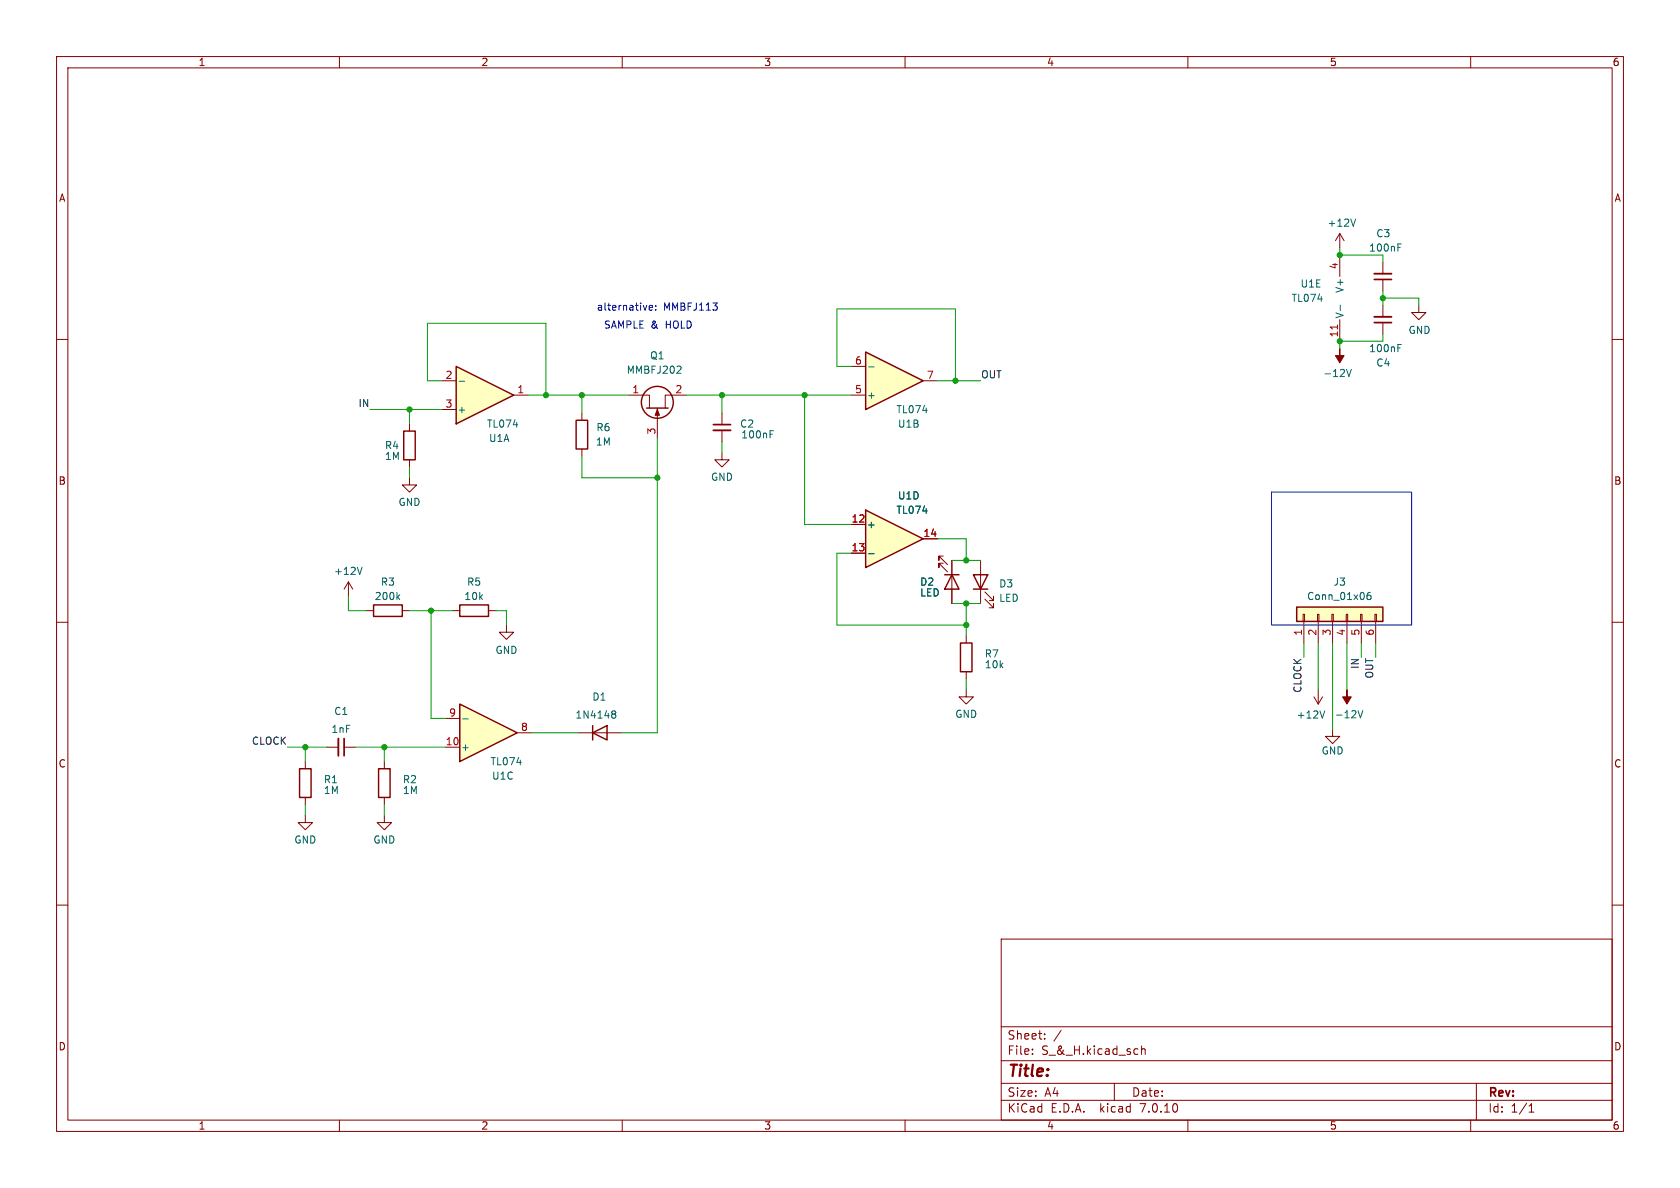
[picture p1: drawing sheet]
<svg xmlns="http://www.w3.org/2000/svg" width="297mm" height="210mm" viewBox="0 0 297 210" stroke-linecap="round" stroke-linejoin="round" font-family="sans-serif">
<g fill="none" stroke="#840000" stroke-width=".18">
<path d="M10 10h277v190h-277zM12 12h273v186h-273zM60 10v2M110 10v2M160 10v2M210 10v2M260 10v2M10 60h2M236.9 45.1v3.8M236.9 56.5v3.8M285 60h2M102.9 73v1.3"/>
<path d="M102.9 79.4v1.2M10 110h2M61.6 102.9l-.8 1.2M61.6 102.9v2.5M61.6 102.9l.8 1.2M64.8 108h1.2M71.1 108h1.3M80 108h1.3M86.4 108h1.2M285 110h2M102.2 129.5h7.7M10 160h2"/>
<path d="M54 144.1v1.3h1.2l-1.2 1.3-1.3-1.3h1.3M285 160h2M177 166h108v32h-108zM60 198v2M110 198v2M160 198v2M177 194.5h108M177 191.5h108M177 187.5h108M177 181.5h108M182.5 186.3v.1M182.5 185.5v.1"/>
<path d="M184.7 183.6v.1M184.7 182.8v.1M187.6 182.1l-1.3 2M197 191.5v3M201 185.4l.2 .1M201.2 186.3l-.2 .1M201.8 184.9v1.5M201.8 185.5l.2-.1 .4 .1 .1 .9M210 198v2M260 198v2M261 191.5v6.5M270.3 196.6h.9"/>
<path d="M270.3 195.5l.4-.4v1.5"/>
</g>
<path d="M101.9 74.3h2v5.1h-2zM66 106.9h5.1v2.1h-5.1zM81.3 106.9h5.1v2.1h-5.1zM104.8 129.5l2.5-1.2v2.5zM104.8 128.3v2.5" fill="none" stroke="#840000" stroke-width=".25"/>
<path d="M237 53.9v1M64 100.3l-.4 1.2M70.3 105.5l.4 .5M70.7 105.1l-.5 .5M108.3 126.2h.1M108.3 125.7h.3l.2 .1 .1 .2-.3 .2M108.4 126.2h.2M108.4 126.2l-.1 .1M108.6 126.2l.3 .3-.1 .3-.2 .1h-.3" fill="none" stroke="#006464" stroke-width=".18"/>
<path d="M236.4 57.5v.7" fill="none" stroke="#a90000" stroke-width=".18"/>
<path d="M80.6 64.8l10.2 5.1-10.2 5z" fill="#ffffc2"/>
<g fill="none" stroke="#840000" stroke-width=".25">
<path d="M71.4 76.2h2v5.1h-2zM80.6 64.8l10.2 5.1-10.2 5zM114.3 72.1h3.8M169.8 113.7h2v5h-2zM172.1 101.6h2.5l-1.2 2.5zM172.1 104.1h2.5M229.2 107.3h15.3v2.6h-15.3zM53 135.9h2v5.1h-2zM66.9 135.9h2.1v5.1h-2.1z"/>
<circle cx="116.2" cy="71.1" r="2.82"/>
</g>
<g fill="none" stroke="#840000" stroke-width=".18">
<path d="M236.9 41.3l-.8 1.2M236.9 41.3v2.5M236.9 41.3l.7 1.2M244.5 46.4v2M244.5 49.4v2M72.4 74.9v1.3M78.1 67.3h2.5M78.1 72.4h2.5M90.8 69.9h2.5M111.1 69.9h3.7v2.2M116.2 72.1v5.4M121.3 69.9h-3.7v2.2"/>
<path d="M72.4 81.3v1.3M173.4 99.1v7.6M170.8 112.4v1.3M170.8 118.7v1.3M174.1 105.9l1.5 1.5v-.7v.7h-.7M174.1 104.6l1.5 1.6v-.8v.8h-.7M230.4 108.6h.2v1.3h-.2zM230.5 109.9v3.8M232.9 108.6h.3v1.3h-.3zM233 109.9v3.8M235.5 108.6h.2v1.3h-.2zM235.6 109.9v3.8"/>
<path d="M238 108.6h.3v1.3h-.3zM238.1 109.9v3.8M240.5 108.6h.3v1.3h-.3zM240.7 109.9v3.8M243.1 108.6h.2v1.3h-.2zM243.2 109.9v3.8M54 134.6v1.3M67.9 134.6v1.3M170.8 121.9v1.3h1.3l-1.3 1.3-1.3-1.3h1.3M54 141v1.2M67.9 144.1v1.3h1.3l-1.3 1.3-1.2-1.3h1.2M67.9 141v1.2"/>
</g>
<path d="M239.7 38.7l-.5 1.3M247.1 43.7h.4M247.1 43.1h.6M81.2 67.4h.9M120.2 64.7l.2 .3-.1 .3-.7 .7h.8M242.3 104.7l-.4 .1a.86 .86 0 0 0 0 1.2l.4-.1 .1-.5-.3-.2-.3 .1-.1 .1" fill="none" stroke="#006464" stroke-width=".18"/>
<path d="M116.2 72.4l.4 1h-.8z" fill="#840000" stroke="#840000" stroke-width=".18"/>
<path d="M243 48.4h3" fill="none" stroke="#840000" stroke-width=".33"/>
<path d="M243 49.4h3" fill="none" stroke="#840000" stroke-width=".3"/>
<path d="M229.2 107.3h15.3v2.6h-15.3z" fill="#ffffc2" stroke="#ffffc2" stroke-width=".18"/>
<path d="M81.3 124.5l10.1 5-10.1 5.1z" fill="#ffffc2"/>
<path d="M167 101.6h2.5M168.3 101.6l1.2 2.5h-2.5zM81.3 124.5l10.1 5-10.1 5.1z" fill="none" stroke="#840000" stroke-width=".25"/>
<g fill="none" stroke="#840000" stroke-width=".18">
<path d="M244.5 54v2M244.5 57v2.1M250.8 54v1.2h1.3l-1.3 1.3-1.2-1.3h1.2M127.6 73v2.1M127.6 76.1v2M127.6 80v1.3h1.3l-1.3 1.3-1.2-1.3h1.2M166.8 98.3h-.8v.8v-.8l1.5 1.5M166.8 99.6h-.8v.7v-.7l1.5 1.5M168.3 99.1v7.6M89.5 110.5v1.3h1.3l-1.3 1.2-1.2-1.2h1.2M57.8 132.1h2M60.8 132.1h2.1"/>
<path d="M78.7 132.1h2.6M78.7 127h2.6M91.4 129.5h2.6M232.3 123.2l.7 1.3M233 121.9v2.6M233.8 123.2l-.8 1.3M235.6 128.9v1.3h-1.3l1.3 1.2 1.3-1.2h-1.3"/>
</g>
<path d="M136.1 76.7h.5M136.1 76.1h.6M238 65.3l.5 1.3 .4-1.3M247.1 61.5h.4M247.1 60.9h.6M81.8 127.1h1M234.2 125.7l-.4 1.2M240.1 125.6l.4 1.3 .4-1.3" fill="none" stroke="#006464" stroke-width=".18"/>
<path d="M243 56h3M126.1 76.1h3.1M59.8 130.6v3" fill="none" stroke="#840000" stroke-width=".33"/>
<path d="M243 57h3M126.1 75.1h3.1M60.8 130.6v3" fill="none" stroke="#840000" stroke-width=".3"/>
<g fill="#840000" stroke="#840000" stroke-width=".18">
<path d="M236.9 61.6v1.3h.7l-.7 1.2-.8-1.2h.8z"/>
<path d="M238.1 121.9v1.3h.8l-.8 1.3-.7-1.3h.7z"/>
</g>
<path d="M153 62.2l10.2 5.1-10.2 5.1z" fill="#ffffc2"/>
<path d="M153 62.2l10.2 5.1-10.2 5.1z" fill="none" stroke="#840000" stroke-width=".25"/>
<path d="M150.5 69.9h2.5M150.5 64.8h2.5M163.2 67.3h2.5" fill="none" stroke="#840000" stroke-width=".18"/>
<path d="M153.6 64.9h.9" fill="none" stroke="#006464" stroke-width=".18"/>
<path d="M153 90.2l10.2 5.1-10.2 5z" fill="#ffffc2"/>
<path d="M153 90.2l10.2 5.1-10.2 5z" fill="none" stroke="#840000" stroke-width=".25"/>
<path d="M72.4 84.5v1.2h1.3l-1.3 1.3-1.3-1.3h1.3M150.5 92.7h2.5M150.5 97.8h2.5M163.2 95.3h2.5M168.3 99.1v2.5M168.3 104.1v2.6" fill="none" stroke="#840000" stroke-width=".18"/>
<path d="M153.6 97.9h.9" fill="none" stroke="#006464" stroke-width=".18"/>
<path d="M114.8 54.4l.6-.1-.1-.3h-.4l-.1 .2v.6h.5M115.9 54.7v.1M115.9 54v.2M224.8 87h24.8v23.5h-24.8z" fill="none" stroke="#0000c2" stroke-width=".18"/>
<g fill="none" stroke="#009600" stroke-width=".18">
<path d="M236.9 43.8v1.3h7.6v1.3M244.5 59.1v1.2h-7.6v1.3M244.5 51.4v2.6M244.5 52.7h6.3v1.3M65.4 72.4h12.7M72.4 72.4v2.5M78.1 67.3h-2.5v-10.1h20.9v12.7M93.3 69.9h17.8M102.9 69.9v3.1M116.2 77.5v52h-6.3M121.3 69.9h29.2M127.6 69.9v3.1"/>
<path d="M127.6 78.1v1.9M142.2 69.9v22.8h8.3M150.5 64.8h-2.5v-10.2h20.9v12.7M165.7 67.3h7.7M72.4 82.6v1.9M102.9 80.6v3.9h13.3M150.5 97.8h-2.5v12.7h22.8M165.7 95.3h5.1v3.8M168.3 99.1h5.1M61.6 105.4v2.6h3.2M72.4 108h7.6M76.2 108v19h2.5"/>
<path d="M87.6 108h1.9v2.5M168.3 106.7h5.1M170.8 106.7v5.7M230.5 113.7v2.5M233 113.7v8.2M235.6 113.7v15.2M238.1 113.7v8.2M240.7 113.7v2.5M243.2 113.7v2.5M50.8 132.1h7M54 132.1v2.5M62.9 132.1h15.8"/>
<path d="M67.9 132.1v2.5M94 129.5h8.2M170.8 120v1.9M54 142.2v1.9M67.9 142.2v1.9"/>
</g>
<g fill="#009600" stroke="#009600" stroke-width=".18">
<circle cx="76.2" cy="108" r=".46"/>
<circle cx="67.9" cy="132.1" r=".46"/>
<circle cx="54" cy="132.1" r=".46"/>
<circle cx="236.9" cy="60.3" r=".46"/>
<circle cx="236.9" cy="45.1" r=".46"/>
<circle cx="244.5" cy="52.7" r=".46"/>
<circle cx="168.9" cy="67.3" r=".46"/>
<circle cx="142.2" cy="69.9" r=".46"/>
<circle cx="170.8" cy="106.7" r=".46"/>
<circle cx="170.8" cy="110.5" r=".46"/>
<circle cx="127.6" cy="69.9" r=".46"/>
<circle cx="170.8" cy="99.1" r=".46"/>
<circle cx="72.4" cy="72.4" r=".46"/>
<circle cx="116.2" cy="84.5" r=".46"/>
<circle cx="102.9" cy="69.9" r=".46"/>
<circle cx="96.5" cy="69.9" r=".46"/>
</g>
<text font-size="2.8" fill="#840000" x="178" y="190.9">Title:</text>
<g font-size="2.1" fill="#840000">
<text x="178" y="184">Sheet:</text>
<text x="178" y="186.7">File:</text>
<text x="184.1" y="186.7">S_&amp;_H.kicad_sch</text>
<text x="178" y="196.9">KiCad</text>
<text x="178" y="194.1">Size:</text>
<text x="184.7" y="194.1">A4</text>
<text x="185.7" y="196.9">E.D.A.</text>
<text x="194.6" y="196.9">kicad</text>
<text x="200" y="194.1">Date:</text>
<text x="201.8" y="196.9">7.0.10</text>
<text x="263" y="194.3">Rev:</text>
<text x="263" y="196.9">Id:</text>
<text x="267.1" y="196.9">1/1</text>
</g>
<g font-size="1.8" fill="#840000">
<text x="35" y="11.9">1</text>
<text x="85" y="11.9">2</text>
<text x="135" y="11.9">3</text>
<text x="185" y="11.9">4</text>
<text x="235" y="11.9">5</text>
<text x="285" y="11.9">6</text>
<text x="10.3" y="35.9">A</text>
<text x="285.3" y="35.9">A</text>
<text x="10.3" y="85.9">B</text>
<text x="285.3" y="85.9">B</text>
<text x="10.3" y="135.9">C</text>
<text x="285.3" y="135.9">C</text>
<text x="10.3" y="185.9">D</text>
<text x="285.3" y="185.9">D</text>
<text x="35" y="199.9">1</text>
<text x="85" y="199.9">2</text>
<text x="135" y="199.9">3</text>
<text x="185" y="199.9">4</text>
<text x="235" y="199.9">5</text>
<text x="285" y="199.9">6</text>
</g>
<g font-size="1.8" fill="#006464">
<text x="234.6" y="40.3">+12V</text>
<text x="241.9" y="44.7">100nF</text>
<text x="243.2" y="42.1">C3</text>
<text x="228.2" y="53.6">TL074</text>
<text x="229.8" y="51">U1E</text>
<text x="237.7" y="51.9" transform="rotate(-90 237.7 51.9)">V+</text>
<text x="237.7" y="56.4" transform="rotate(-90 237.7 56.4)">V-</text>
<text x="248.9" y="59.2">GND</text>
<text x="114.8" y="63.7">Q1</text>
<text x="241.9" y="62.5">100nF</text>
<text x="243.2" y="65">C4</text>
<text x="110.7" y="66.3">MMBFJ202</text>
<text x="153.2" y="70.7">+</text>
<text x="233.8" y="66.9">-12V</text>
<text x="80.8" y="73.3">+</text>
<text x="86" y="75.8">TL074</text>
<text x="105.3" y="76.4">R6</text>
<text x="130.7" y="75.8">C2</text>
<text x="131" y="77.7">100nF</text>
<text x="158.4" y="73.3">TL074</text>
<text x="158.6" y="75.8">U1B</text>
<text x="68" y="79.6">R4</text>
<text x="68" y="81.5">1M</text>
<text x="86.3" y="78.3">U1A</text>
<text x="105.2" y="79">1M</text>
<text x="70.4" y="89.6">GND</text>
<text x="125.6" y="85.2">GND</text>
<text x="158.6" y="88.5">U1D</text>
<text x="153.2" y="93.6">+</text>
<text x="158.4" y="91">TL074</text>
<text x="59" y="101.8">+12V</text>
<text x="66.1" y="106.3">200k</text>
<text x="67.2" y="103.7">R3</text>
<text x="82" y="106.3">10k</text>
<text x="82.5" y="103.7">R5</text>
<text x="162.6" y="103.7">D2</text>
<text x="162.6" y="105.6">LED</text>
<text x="176.5" y="104.1">D3</text>
<text x="176.5" y="106.6">LED</text>
<text x="231" y="106.3">Conn_01x06</text>
<text x="235.7" y="103.7">J3</text>
<text x="87.5" y="115.8">GND</text>
<text x="174" y="116.4">R7</text>
<text x="174" y="118.3">10k</text>
<text x="104.6" y="124.1">D1</text>
<text x="58.5" y="129.8">1nF</text>
<text x="59" y="126.6">C1</text>
<text x="101.6" y="127.2">1N4148</text>
<text x="168.8" y="127.1">GND</text>
<text x="229.1" y="127.2">+12V</text>
<text x="235.9" y="127.2">-12V</text>
<text x="81.4" y="132.9">+</text>
<text x="86.6" y="135.5">TL074</text>
<text x="233.5" y="133.6">GND</text>
<text x="57.2" y="138.7">R1</text>
<text x="57.2" y="140.6">1M</text>
<text x="71.1" y="138.7">R2</text>
<text x="71.1" y="140.6">1M</text>
<text x="86.9" y="138">U1C</text>
<text x="51.9" y="149.3">GND</text>
<text x="65.9" y="149.3">GND</text>
</g>
<g font-size="1.8" fill="#a90000">
<text x="236.6" y="47.7" transform="rotate(-90 236.6 47.7)">4</text>
<text x="236.6" y="59.7" transform="rotate(-90 236.6 59.7)">11</text>
<text x="151.1" y="64.5">6</text>
<text x="78.7" y="67.1">2</text>
<text x="91.4" y="69.6">1</text>
<text x="111.7" y="69.6">1</text>
<text x="119.3" y="69.6">2</text>
<text x="151.1" y="69.6">5</text>
<text x="163.8" y="67.1">7</text>
<text x="78.7" y="72.1">3</text>
<text x="116" y="76.9" transform="rotate(-90 116 76.9)">3</text>
<text x="150.5" y="92.5">12</text>
<text x="163.2" y="95">14</text>
<text x="150.5" y="97.5">13</text>
<text x="230.3" y="112.5" transform="rotate(-90 230.3 112.5)">1</text>
<text x="232.8" y="112.5" transform="rotate(-90 232.8 112.5)">2</text>
<text x="235.3" y="112.5" transform="rotate(-90 235.3 112.5)">3</text>
<text x="237.9" y="112.5" transform="rotate(-90 237.9 112.5)">4</text>
<text x="240.4" y="112.5" transform="rotate(-90 240.4 112.5)">5</text>
<text x="243" y="112.5" transform="rotate(-90 243 112.5)">6</text>
<text x="78.7" y="131.8">10</text>
<text x="79.3" y="126.7">9</text>
<text x="92" y="129.3">8</text>
</g>
<g font-size="1.8" fill="#0000c2">
<text x="105.4" y="55">alternative:</text>
<text x="106.7" y="58.2">SAMPLE &amp;</text>
<text x="117.3" y="55">MMBFJ113</text>
<text x="117.8" y="58.2">HOLD</text>
</g>
<g font-size="1.8" fill="#0f0f0f">
<text x="173.4" y="67">OUT</text>
<text x="63.3" y="72">IN</text>
<text x="240.3" y="118.3" transform="rotate(-90 240.3 118.3)">IN</text>
<text x="230.2" y="122.6" transform="rotate(-90 230.2 122.6)">CLOCK</text>
<text x="242.9" y="120" transform="rotate(-90 242.9 120)">OUT</text>
<text x="44.4" y="131.7">CLOCK</text>
</g>
</svg>
